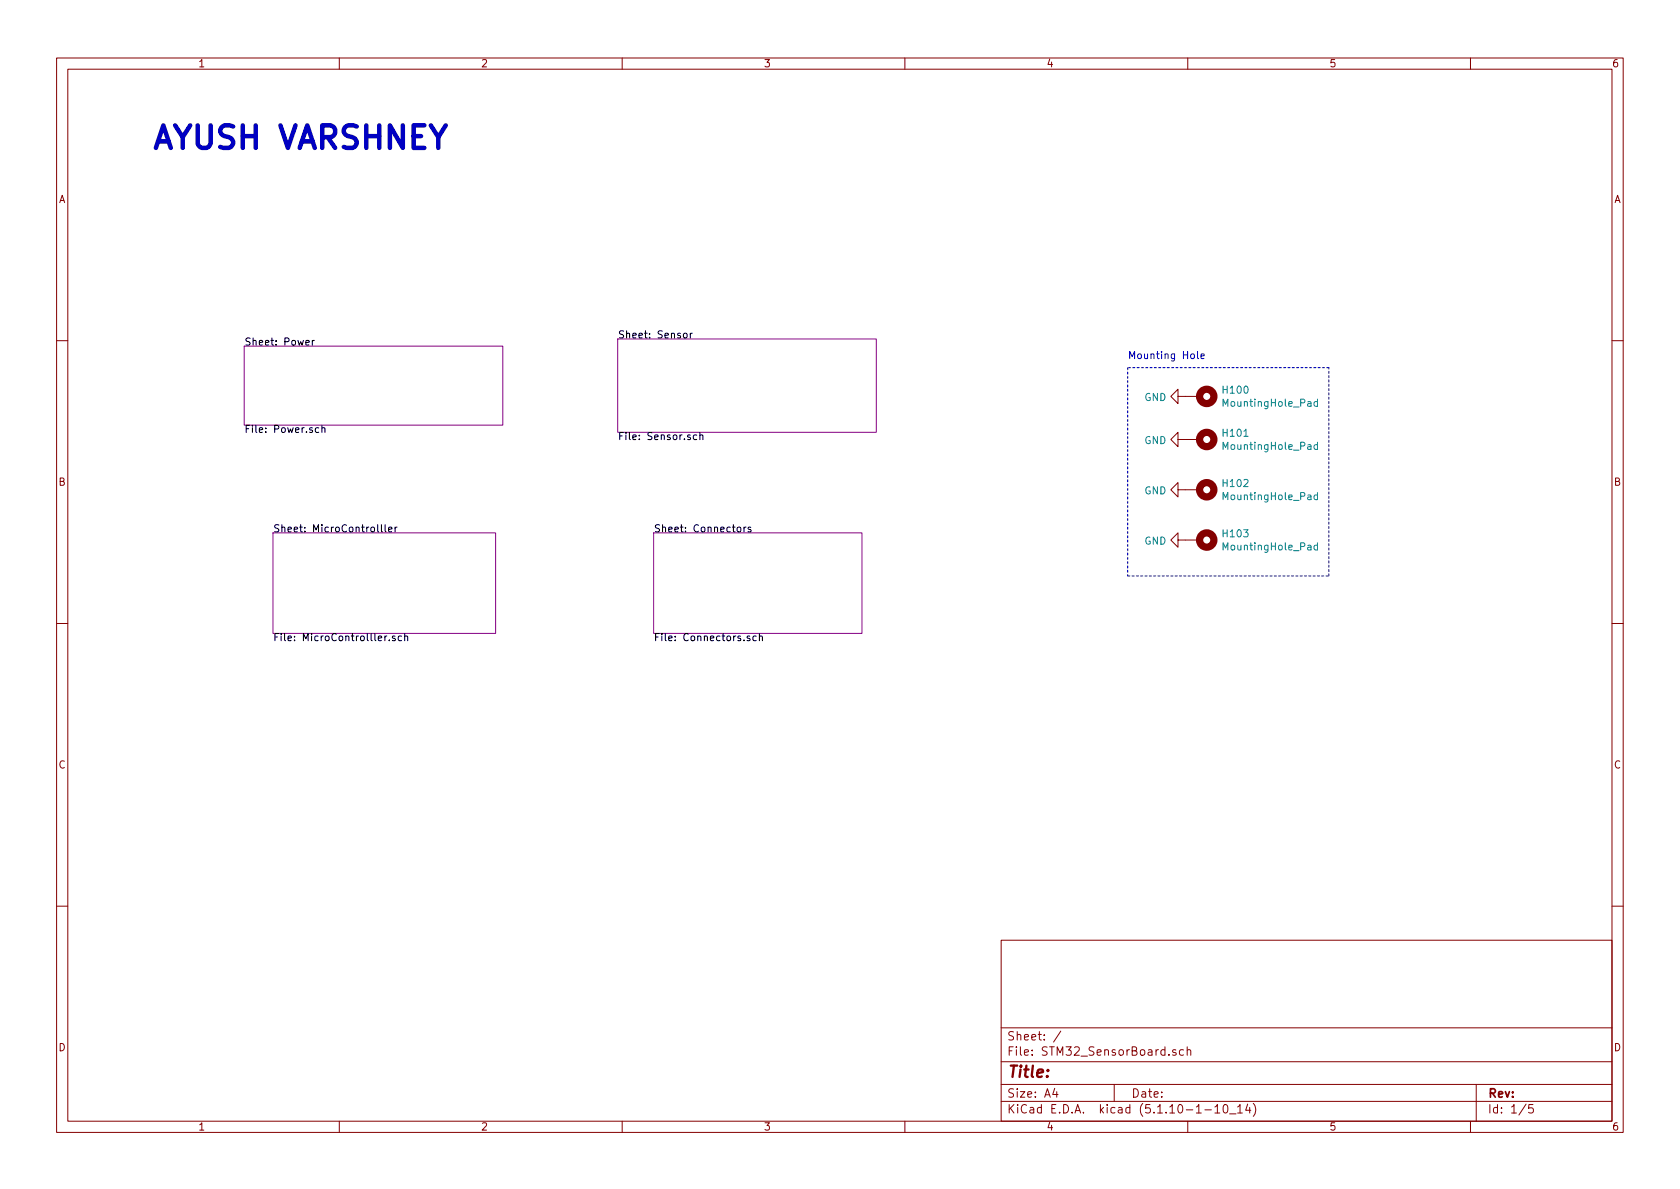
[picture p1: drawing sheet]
<svg xmlns="http://www.w3.org/2000/svg" width="297mm" height="210mm" viewBox="0 0 297 210" stroke-linecap="round" stroke-linejoin="round" font-family="sans-serif">
<g fill="none" stroke="#840000" stroke-width=".18">
<path d="M10 10.3h277v189.9h-277zM12 12.2h273v186.1h-273zM60 10.3v1.9M110 10.3v1.9M160 10.3v1.9M210 10.3v1.9M260 10.3v1.9M10 60.2h2M208.3 77.7v-1.3l-1.3 1.3 1.3 1.3v-1.3h3.8M208.3 70.1v-1.3l-1.3 1.3 1.3 1.3v-1.3h3.8M285 60.2h2M208.3 95.5v-1.3l-1.3 1.3 1.3 1.3v-1.3h3.8"/>
<path d="M208.3 86.6v-1.3l-1.3 1.3 1.3 1.3v-1.3h3.8M10 110.3h2M285 110.3h2M10 160.2h2M177 166.3h108v32h-108zM285 160.2h2M60 198.3v1.9M110 198.3v1.9M160 198.3v1.9M177 194.8h108M177 191.8h108M177 187.8h108"/>
<path d="M177 181.8h108M186.5 192.5l-.4 1h1M186.8 193v1M187.6 182.3l-1.3 2M197 191.8v3M207.9 185.7a.37 .37 0 0 0-.6 .1l.1 .2 .5 .2 .1 .1-.3 .3-.4-.1M209.2 185.7l-.4-.1-.3 .3 .1 .6 .2 .1 .4-.1M209.9 185.7h.1a.37 .37 0 0 1 .5 .1v.8M209.9 185.1v1.5M210 198.3v1.9M213 196.3h1.2M214.8 195.8l.4-.5v1.5"/>
<path d="M214.8 196.8h.9M216.4 195.5l.3-.2a.94 .94 0 0 1 0 1.5l-.4-.3v-.6zM217.4 197h1.1M218.8 195.8l.5-.5v1.5M218.8 196.8h.9M220.6 195.2l-.4 1.1h1M221 195.8v1M221.6 195.1a1.71 1.71 0 0 1 0 2.3M260 198.3v1.9M261 191.8v6.5M269.8 195.2l-1.2 2M271 195.3h-.7v.7l.2-.1 .5 .1 .1 .2-.1 .5-.2 .1-.5-.1"/>
</g>
<path d="M109.2 59.9h45.7v16.5h-45.7zM43.2 61.2h45.7v14h-45.7zM48.3 94.2h39.3v17.8h-39.3zM115.6 94.2h36.8v17.8h-36.8z" fill="none" stroke="#840084" stroke-width=".18"/>
<g fill="none" stroke="#000" stroke-width=".18">
<path d="M121 59l.3-.1 .1 .1v.7l-.3 .1-.3-.3zM122 58.9v.9M122.4 58.9l-.4 .3M54.1 60.6l.6-.1-.1-.3h-.3l-.2 .2v.6h.5M55.2 60.2v.8M55.6 60.2l-.4 .2M56.4 75.7l-.4-.1-.2 .3 .1 .5h.5M56.9 75.8l.2-.2 .3 .1 .1 .8M56.9 75.2v1.3M123.2 77l-.4-.1-.2 .2 .1 .6h.5M123.7 77l.2-.1 .3 .1 .1 .7M123.7 76.5v1.2"/>
<path d="M66.8 92.8v1.1l.2 .2M67.4 92.8v1.1l.2 .2M68.1 92.8v1.1l.2 .2M68.7 93.6l.6-.1-.1-.2-.3-.1-.2 .2 .1 .6h.4M69.8 93.2v.9M70.2 93.2l-.4 .2M130.4 93.3l.2-.1 .3 .1 .1 .1-.1 .6-.3 .1-.2-.2zM131.5 93.2v.9M131.9 93.2l-.3 .1-.1 .1M132.7 93.3l-.3-.1-.1 .2v.2l.4 .1v.3h-.4M68.4 112.5h-.3l-.1 .2M68.8 113.2v.1"/>
<path d="M69.8 112.5h-.3l-.1 .1v.2l.4 .1v.4h-.4M71 112.5h-.4l-.2 .2 .1 .6h.5M71.6 112.6l.1-.1h.3l.1 .8M71.6 112v1.3M132.6 112.5h-.3l-.2 .1 .1 .2 .4 .1v.4h-.5M133.7 112.5h-.4l-.2 .2 .1 .6h.5M134.3 112.6l.1-.1h.3l.1 .8M134.3 112v1.3"/>
</g>
<g fill="none" stroke="#840000" stroke-width="1.3">
<circle cx="213.4" cy="70.1" r="1.27"/>
<circle cx="213.4" cy="77.7" r="1.27"/>
<circle cx="213.4" cy="86.6" r="1.27"/>
<circle cx="213.4" cy="95.5" r="1.27"/>
</g>
<path d="M232.9 71.1l-.3-.1-.3 .2 .2 .6h.4M232.9 78.7l-.3-.1-.3 .3 .2 .5h.4M232.9 70.6v1.3M232.9 78.2v1.3M232.9 87.6l-.3-.1-.3 .3 .2 .5h.4M232.9 96.5l-.3-.1-.3 .2 .2 .6h.4M232.9 87.1v1.3M232.9 96v1.3" fill="none" stroke="#008484" stroke-width=".18"/>
<path d="M199.4 65v36.8M234.9 65h-35.5M199.4 101.8h35.5M234.9 101.8v-36.8" fill="none" stroke="#0000c2" stroke-width=".18" stroke-dasharray=".4 .4"/>
<path d="M211.7 62.1v1.1l.2 .2M212.3 63l.6-.1v-.3h-.4l-.2 .2 .1 .6h.5" fill="none" stroke="#0000c2" stroke-width=".18"/>
<text font-size="5.6" fill="#0000c2" x="26.7" y="26.4">AYUSH VARSHNEY</text>
<text font-size="2.8" fill="#840000" x="178" y="190.5">Title:</text>
<g font-size="2.1" fill="#840000">
<text x="178" y="184">Sheet: /</text>
<text x="178" y="186.7">File: STM32_SensorBoard.sch</text>
<text x="178" y="196.9">KiCad E.D.A. kicad (5.1.10-1-10_14)</text>
<text x="178" y="194.1">Size: A4</text>
<text x="200" y="194.1">Date:</text>
<text x="263" y="194.1">Rev:</text>
<text x="263" y="196.9">Id: 1/5</text>
</g>
<g font-size="1.8" fill="#840000">
<text x="35" y="11.9">1</text>
<text x="85" y="11.9">2</text>
<text x="135" y="11.9">3</text>
<text x="185" y="11.9">4</text>
<text x="235" y="11.9">5</text>
<text x="285" y="11.9">6</text>
<text x="10.4" y="35.9">A</text>
<text x="285.4" y="35.9">A</text>
<text x="10.4" y="85.9">B</text>
<text x="285.4" y="85.9">B</text>
<text x="10.4" y="135.9">C</text>
<text x="285.4" y="135.9">C</text>
<text x="10.4" y="185.9">D</text>
<text x="285.4" y="185.9">D</text>
<text x="35" y="199.9">1</text>
<text x="85" y="199.9">2</text>
<text x="135" y="199.9">3</text>
<text x="185" y="199.9">4</text>
<text x="235" y="199.9">5</text>
<text x="285" y="199.9">6</text>
</g>
<g font-size="1.8">
<text x="109.2" y="59.8">Sheet: Sensor</text>
<text x="43.2" y="61.1">Sheet: Power</text>
<text x="43.2" y="76.5">File: Power.sch</text>
<text x="109.2" y="77.8">File: Sensor.sch</text>
<text x="48.3" y="94.1">Sheet: MicroControlller</text>
<text x="115.6" y="94.1">Sheet: Connectors</text>
<text x="48.3" y="113.4">File: MicroControlller.sch</text>
<text x="115.6" y="113.4">File: Connectors.sch</text>
</g>
<text font-size="1.8" fill="#0000c2" x="199.4" y="63.5">Mounting Hole</text>
<g font-size="1.8" fill="#008484">
<text x="202.3" y="70.9">GND</text>
<text x="216.3" y="69.6">H100</text>
<text x="216.6" y="71.9">MountingHole_Pad</text>
<text x="216.3" y="77.2">H101</text>
<text x="202.3" y="78.5">GND</text>
<text x="216.6" y="79.5">MountingHole_Pad</text>
<text x="202.3" y="87.4">GND</text>
<text x="216.3" y="86.1">H102</text>
<text x="216.6" y="88.4">MountingHole_Pad</text>
<text x="216.3" y="95">H103</text>
<text x="202.3" y="96.3">GND</text>
<text x="216.6" y="97.3">MountingHole_Pad</text>
</g>
</svg>
